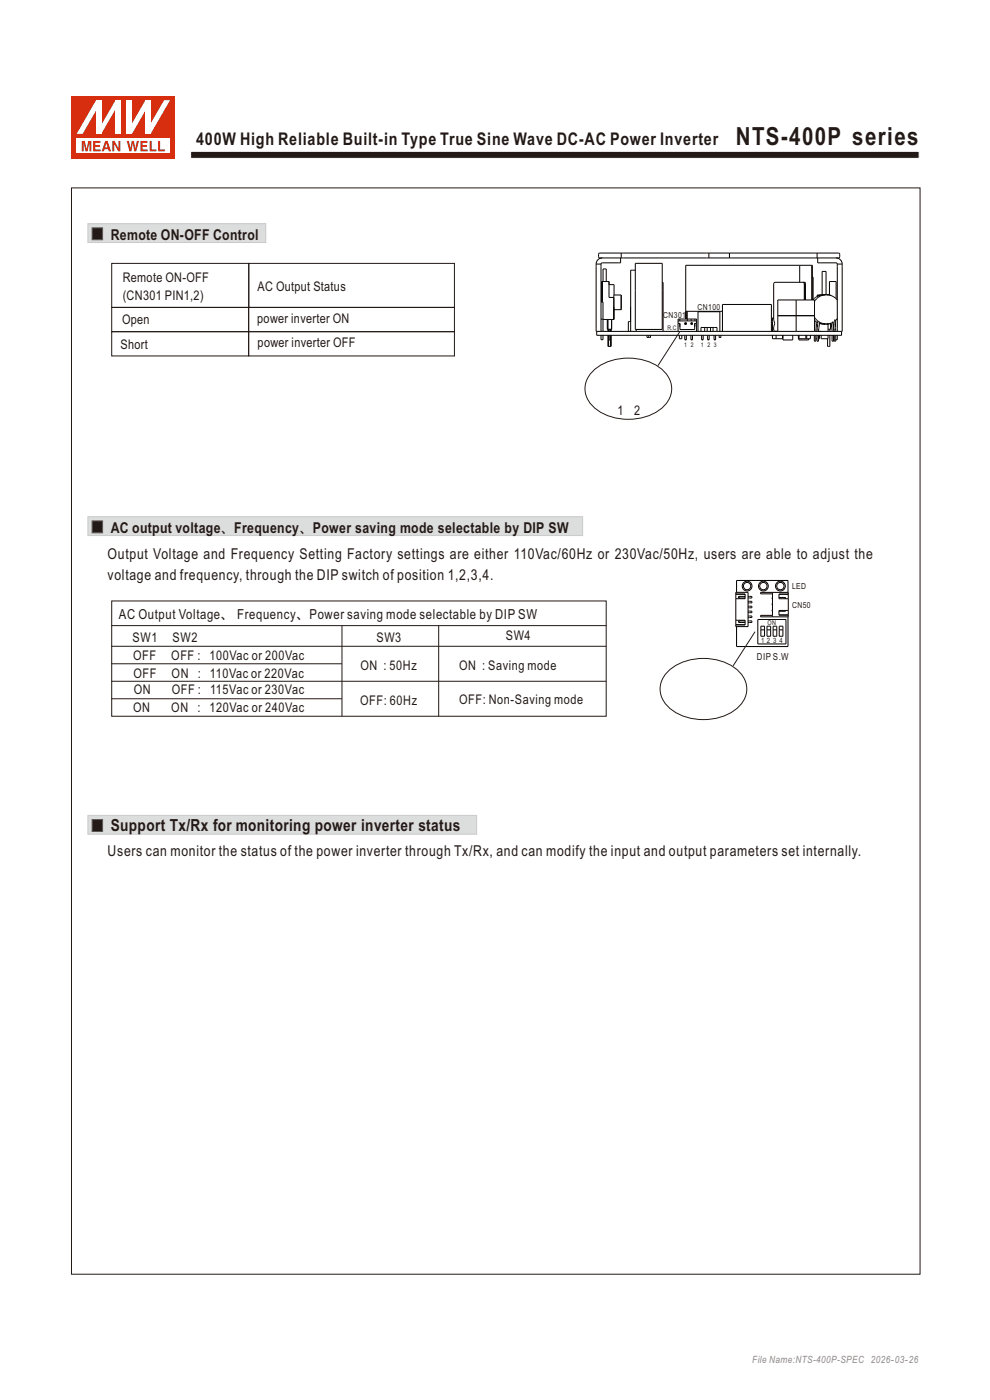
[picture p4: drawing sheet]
<svg xmlns="http://www.w3.org/2000/svg" width="210mm" height="297mm" viewBox="0 0 210 297" stroke-linecap="round" stroke-linejoin="round" font-family="sans-serif">
<path d="M15.2 39.9h180v230.4h-180z" fill="none" stroke="#231916" stroke-width=".21"/>
<path d="M40.4 32.1h154.6v1.5h-154.6z" fill-rule="evenodd" fill="#231916" stroke="#fff" stroke-width=".21"/>
<path d="M15.2 20.4h22v13.2h-22z" fill-rule="evenodd" fill="#d62e0f"/>
<path d="M16.3 29.4h19.8v3.1h-19.8z" fill-rule="evenodd" fill="#fff"/>
<g fill="#d62e0f">
<path d="M26.9 29.9h.4l.4 1.6 .3-1.6h.4l.3 1.6 .3-1.6h.5l-.6 2.2h-.4l-.3-1.7-.3 1.7h-.4z" fill-rule="evenodd"/>
<path d="M29.8 29.9h1.5v.4h-1.1v.5h1v.3h-1v.6h1.1v.4h-1.5z" fill-rule="evenodd"/>
<path d="M31.7 29.9h.5v1.8h1v.4h-1.5z" fill-rule="evenodd"/>
<path d="M33.5 29.9h.5v1.8h1v.4h-1.5z" fill-rule="evenodd"/>
<path d="M17.3 29.9h.7l.4 1.7 .3-1.7h.7v2.2h-.4v-1.8l-.4 1.8h-.5l-.4-1.8v1.8h-.4z" fill-rule="evenodd"/>
<path d="M19.8 29.9h1.5v.4h-1.1v.5h1v.3h-1v.6h1.2v.4h-1.6z" fill-rule="evenodd"/>
<path d="M22.6 30.4l.2 .9h-.5zM22.3 29.9l-.7 2.2h.4l.2-.4h.7l.2 .4h.5l-.8-2.2z" fill-rule="evenodd"/>
<path d="M23.8 29.9h.5l.8 1.5v-1.5h.4v2.2h-.4l-.9-1.6v1.6h-.4z" fill-rule="evenodd"/>
</g>
<g fill="#fff">
<path d="M24.5 21.3h1.1v7.1h-1.1z" fill-rule="evenodd"/>
<path d="M24.5 21.3h1.1l-4.1 7.1h-1.1z" fill-rule="evenodd"/>
<path d="M20.4 21.3h1.1v7.1h-1.1z" fill-rule="evenodd"/>
<path d="M20.4 21.3h1.1v.3l-4 6.8h-1.2z" fill-rule="evenodd"/>
<path d="M30.8 21.3h1.1v7.1h-1.1z" fill-rule="evenodd"/>
<path d="M34.8 21.3h1.3l-4.2 7.1h-1v-.3z" fill-rule="evenodd"/>
<path d="M26.9 21.3h1.1v7.1h-1.1z" fill-rule="evenodd"/>
<path d="M30.8 21.3h1.1v.2l-3.9 6.9h-1.1v-.3z" fill-rule="evenodd"/>
</g>
<path d="M23.7 55.9h29v9.3h-29zM52.8 55.9h43.6v9.3h-43.6zM23.7 65.2h29v5.2h-29zM23.7 70.4h29v5.1h-29zM52.7 65.2h43.7v5.2h-43.7zM52.7 70.4h43.7v5.1h-43.7z" fill="none" stroke="#231916" stroke-width=".21"/>
<path d="M18.6 47.4h37.8v4h-37.8z" fill-rule="evenodd" fill="#dcdddd" stroke="#c9cacb" stroke-width=".21"/>
<path d="M19.5 48.3h2.3v2.6h-2.3z" fill-rule="evenodd" fill="#231916" stroke="#595857" stroke-width=".21"/>
<path d="M18.6 109.6h105v4h-105z" fill-rule="evenodd" fill="#dcdddd" stroke="#c9cacb" stroke-width=".21"/>
<path d="M19.5 110.5h2.3v2.5h-2.3z" fill-rule="evenodd" fill="#231916" stroke="#595857" stroke-width=".21"/>
<path d="M23.6 137.1h105M23.6 132.7h105M23.7 127.5h104.9v24.4h-104.9zM72.5 132.7v19.2M93.1 132.7v19.2M23.6 148.2h48.9M23.6 144.5h105M23.6 140.8h48.9" fill="none" stroke="#231916" stroke-width=".21"/>
<path d="M18.6 173h82.5v4h-82.5z" fill-rule="evenodd" fill="#dcdddd" stroke="#c9cacb" stroke-width=".21"/>
<path d="M19.5 173.9h2.3v2.5h-2.3z" fill-rule="evenodd" fill="#231916" stroke="#595857" stroke-width=".21"/>
<g fill="none" stroke="#000" stroke-width=".21">
<path d="M126.5 56v14.3h52.1v-14.3M126.5 56h1M127 53.8l50.9-.1 .2 .1v.7l-.2 .2h-50.7l-.2-.2zM127.5 56v14.3M127.7 59.7v4.4M127.7 54.7a1.3 1.3 0 0 0-1.2 1.3M127.8 59.7v4.4M127.9 59.7v-2.6h.7v2.6M131.6 54.7v1.1h-3.9l-.2 .2M131.8 53.7v1M134.8 57.3h-1v13M134.8 55.9h5.7v14h-5.7z"/>
<path d="M140.5 59.9h.2v10.4M150.4 53.7v1M154.7 53.7v1M169.6 56.3v3.6M170.4 59.9h.1M170.5 59.9h.1M170.5 59.9l.1 .1M170.7 59.9h.1M170.7 59.9h-6.3l-.2 .1M170.7 59.9l.1 .1M170.8 60l.1 .1M172.2 56.3v7.3"/>
<path d="M172.3 58.8h.2v4.8M173.3 53.7v1M173.5 54.7v1.1h3.8l.3 .2M177.3 54.7a1.3 1.3 0 0 1 1.3 1.3M177.6 56v14.3M177.6 56h1M126.6 70.3v.8h51.9v-.8M127.5 67.7h.4M127.5 71.1v1h.4v-1M127.5 64.1h.4v6.2M128.8 67.8v2.1h.9v-2.1M128.9 67.8v2.1"/>
<path d="M128.9 67.8l.1 2.5M129 71.1v2.4h.6v-2.4M129 69.9v.4M129 71.1v2.4M129.1 69.9v.4M129.1 71.1v2.4M129.2 60.4h1.1v2.2M129.2 71.1v1h.3v-1M129.2 69.9v.4M129.5 69.9v.4M129.6 69.9v.4M130.2 65.7h1.6v-3.1h-1.6v5.2h-2.3"/>
<path d="M130.2 63.1h-1v-3.4h-1.6v4.4M133.8 65.1v3.1M133.8 68.2h-.5v2.1M134.9 69.9v.4M137.2 71.1v.5h.8v-.5M137.6 71.1v.5M143.8 70.3v-2.6h4v2.6M143.8 68.6h.4v1.3h3.2v-1.3h.4M143.8 68.1h4M144.1 71.1v.8h.5v-.8M144.2 68.6v.7M144.2 67.7v.4"/>
<path d="M145.3 68.5l.3 .3M145.3 72l.1 .2M145.3 72h.3M145.3 68.5v.3M145.3 71.1v.9M145.3 68.5h.3M145.3 68.8h.3M145.4 68.6h.1M145.4 68.6v.1M145.4 72.2h.1M145.4 68.7h.1M145.5 66h7.7"/>
<path d="M145.5 66.9l.2 .1M145.6 68.5v.3M145.6 71.1v.9M145.6 68.5l-.3 .3M145.6 72l-.2 .2M145.7 66v1.7M145.8 67.7v.4M146.6 72h.3M146.6 68.5h.3M146.6 68.8h.3M146.6 68.5l.3 .3M146.6 72l.1 .2"/>
<path d="M146.6 68.5v.3M146.6 71.1v.9M146.6 67.7v.4M146.7 68.6h.1M146.7 72.2h.1M146.7 68.7h.1M146.7 68.6v.1M146.9 68.5v.3M146.9 71.1v.9M146.9 68.5l-.3 .3M146.9 72l-.2 .2M147.4 69.3h.1"/>
<path d="M147.4 67.7v.4M148.1 70.3v-4.2h4.6v4.2M148.7 70.3v-.8h3.4v.8M148.8 72l.2 .2 .2-.2M148.8 72h.4M148.8 71.1v.9M149.2 71.1v.9M149.5 69.5v.8M150 69.5v.8M150.1 72l.2 .2 .1-.2M150.1 72h.3M150.1 71.1v.9"/>
<path d="M150.4 71.1v.9M150.7 69.5v.8M151.3 69.5v.8M151.5 72h.3M151.5 72l.1 .2M151.5 71.1v.9M151.6 72.2h.1M151.8 72l-.2 .2M151.8 71.1v.9M152.5 71.1v.5h.4v-.5M153.2 70.3v-5.7h10.4v5.7M163.9 71.1v.8h2.1v-.8"/>
<path d="M164.1 67.4h-.2v2.9M164.1 60.1h.1M164.1 69.4h.1M164.1 69.4l.1 .8 .8 .1M164.1 60.1v7.9M164.1 69.3v.1M164.1 68h.1M164.1 69.3h.1M164.1 68l.2 .6-.1 .5M164.2 60l-.1 .1M164.2 69.1h.1M164.2 69.1l-.1 .2"/>
<path d="M164.6 70.3h.1M164.6 71.1v.8M165 70.3v-6.7h7.8v6.7M165 67h7.8M166.1 71.1v1h2.1v-1M168.9 63.6v6.7M169.4 71.1v.8h2.5v-.8M169.5 71.9v.2h2v-.2M169.5 71.1v.8M170.6 60v.1M170.6 60.1v3.5M170.9 60.1h.1"/>
<path d="M170.9 60.1v3.5M170.9 71.1v.8M171.1 71.1v.8M172.3 63.6v-7.3h-26.8v11.4M172.7 71.1v1.3h.3v-1.3M172.8 67.3l.1 .2a3.1 3.1 0 0 0 2.1 1.2M172.8 68l.5 .4M172.9 68.1h.1M172.9 68.1l-.1 1.6M173 71.9h.3M173.2 68.4l-.2 1.9M173.2 68.4h.1"/>
<path d="M173.3 68.3h.1M173.3 68.3v.1M173.3 71.1v1.3h.3v-1.3M173.3 68.4h.2M173.3 70.2v.1M173.3 70.1v.1M173.5 68.4l-.2 1.7M173.5 68.1v.3M173.8 71.1v.8h-.2M173.8 68.6l.9 .1M173.9 68.4l-.3 1.9M173.9 68.4h.1"/>
<path d="M174.1 62.6h-.7v.3M174.2 71.1v.8h1.4v-.8M174.3 68.6l1 .1M174.7 62.5l-1.4 .4M174.7 62.5h.3M174.7 68.7h.1M174.7 62.5a3 3 0 0 0-2.3 1.1M175 62.5h.1M175 68.7h-.2M175 68.7h-.3M175 68.7h.1M175 62.5l-.5 .1a2.95 2.95 0 0 0-1.7 1.3"/>
<path d="M175 68.7h.3M175.2 62.5v-4.9h-.8v4.9M175.3 62.5l-1 .2M175.3 62.5l.4 .1M175.3 62.5h-.3M175.3 62.5h.1M175.3 68.7h.1M175.3 62.5l1 .2M175.3 62.5l.5 .1M175.6 68.7v1.6M175.7 68.7h-.4M175.8 62.6h.1a3 3 0 0 1 1.7 1"/>
<path d="M175.9 62.6v-2.9h1.5v3.7M176 71.1v2.4h-.5v-1.6M176 69.9v.4M176.2 68.6v1.3h-.6M176.3 68.6l-1 .1M176.3 68.5v.1M176.3 68.6l.2 1.7M176.5 71.1v1.3h.3v-1.3M176.7 68.3h.1M176.7 68.4l.1 1.7M176.7 68.3v.1M176.7 68.4l-1.4 .3"/>
<path d="M176.7 68.4l.3 1.9M176.8 70.1h.1M176.8 70.1v.2M176.9 70.1h.1M177 71.1v1.3h.3v-1.3M177.1 67.9v.2M177.1 68.1h.1M177.1 68.1l.2 2.2M177.1 67.8v.1M177.1 67.9h.1M177.1 67.9v.1M177.2 68.1h-.1"/>
<path d="M177.2 68v1.3M177.5 67.7h.1M177.6 71.1v1h-.3M177.6 67.6l-.4 .5M156.1 126h2v1h-2M156.1 125.7h2.6v7.2h-2.6zM156.1 126.1h2M156.1 131.6h2v1h-2M156.1 132.5h2M156.2 125.7v-2.6h10.9v2.6M156.6 126.7l.2 .2M156.6 126.7h.1"/>
<path d="M156.6 131.9h.1M156.6 131.9l.2 .2M156.8 126.9h1.3M156.8 126.5l-.2 .2M156.8 126.5v.4M156.8 131.7v.4M156.8 126.5h1.3M156.8 132.1h1.3M156.8 131.7l-.2 .2M156.8 131.7h1.3M158.7 129.6h.8v.4h-.8M158.7 126.5h.8v.4h-.8"/>
<path d="M158.7 127.6h.8v.3h-.8M158.7 128.6h.8v.3h-.8M158.7 130.7h.8v.3h-.8M158.7 131.7h.8v.4h-.8M160.7 131.4h6v5.2h-6zM161.4 132.8h.8v2.2h-.8zM161.4 133.6h.8M162.7 132.8h.8v2.2h-.8zM162.7 133.6h.8M163.9 125.7v5.2M163.9 126h-2.6v-.3h5.9v5.2h-5.9v-.4h2.6M163.9 129.3v.4"/>
<path d="M163.9 126.7v.4M163.9 128v.4M164 132.8h.8v2.2h-.8zM164 133.6h.8M165.2 130.5h2M165.2 129.7h1.3M165.2 126.7h1.3M165.3 132.8h.8v2.2h-.8zM165.3 133.6h.8M166.5 126.7v.3M166.5 129.5v.2M166.5 126.7l.2 .2"/>
<path d="M166.7 129.5l-.2 .2M166.7 126.9h.1M166.7 129.5h.1M166.7 126.9l-.1 .1M167.1 130.9v6.3h-10.9v-4.3M167.2 126h-2v1h2M167.2 129.5h-2v1h2"/>
<circle cx="158.5" cy="124.3" r="1.04"/>
<circle cx="158.5" cy="124.3" r=".78"/>
<circle cx="161.9" cy="124.3" r=".78"/>
<circle cx="161.9" cy="124.3" r="1.04"/>
<circle cx="165.5" cy="124.3" r=".78"/>
<circle cx="165.5" cy="124.3" r="1.04"/>
</g>
<path d="M126 78.5a11.8 11.8 0 0 1 14.6 0 5.2 5.2 0 0 1-.8 8.6 11.9 11.9 0 0 1-13.8-.7 5.1 5.1 0 0 1 0-7.9zM144.2 70.3l-4.6 7.3M160.2 134l-4.7 7.3M141.9 142.2a11.8 11.8 0 0 1 14.6 0 5.2 5.2 0 0 1-.8 8.6 11.9 11.9 0 0 1-13.8-.7 5.1 5.1 0 0 1 0-7.9z" fill="none" stroke="#231916" stroke-width=".21"/>
<text font-size="5.3" fill="#231916" x="156.1" y="30.9">NTS-400P series</text>
<text font-size="3.7" fill="#231916" x="41.6" y="30.7">400W High Reliable Built-in Type True Sine Wave DC-AC Power Inverter</text>
<text font-size="3.5" fill="#231916" x="23.5" y="176.4">Support Tx/Rx for monitoring power inverter status</text>
<g font-size="3.2" fill="#231916">
<text x="23.5" y="50.8">Remote ON-OFF Control</text>
<text x="23.5" y="113">AC output voltage、Frequency、Power saving mode selectable by DIP SW</text>
<text x="22.8" y="118.7">Output Voltage and Frequency Setting Factory settings are either 110Vac/60Hz or 230Vac/50Hz, users are able to adjust the</text>
<text x="22.8" y="123">voltage and frequency, through the DIP switch of position 1,2,3,4.</text>
<text x="22.8" y="181.7">Users can monitor the status of the power inverter through Tx/Rx, and can modify the input and output parameters set internally.</text>
</g>
<text font-size="2.9" fill="#231916" x="25.2" y="131.3">AC Output Voltage、 Frequency、Power saving mode selectable by DIP SW</text>
<g font-size="2.8" fill="#231916">
<text x="26" y="59.8">Remote ON-OFF</text>
<text x="26" y="63.6">(CN301 PIN1,2)</text>
<text x="54.6" y="61.7">AC Output Status</text>
<text x="25.9" y="68.8">Open</text>
<text x="54.6" y="68.6">power inverter ON</text>
<text x="25.6" y="74">Short</text>
<text x="54.7" y="73.6">power inverter OFF</text>
<text x="131" y="88.1">1</text>
<text x="134.5" y="88.1">2</text>
<text x="28.1" y="136.2">SW1</text>
<text x="36.6" y="136.2">SW2</text>
<text x="79.9" y="136.2">SW3</text>
<text x="107.3" y="135.9">SW4</text>
<text x="28.2" y="140.1">OFF</text>
<text x="28.3" y="143.8">OFF</text>
<text x="36.3" y="140.1">OFF : 100Vac or 200Vac</text>
<text x="36.4" y="143.8">ON : 110Vac or 220Vac</text>
<text x="76.5" y="142.1">ON : 50Hz</text>
<text x="97.4" y="142.1">ON : Saving mode</text>
<text x="28.4" y="147.2">ON</text>
<text x="36.5" y="147.2">OFF : 115Vac or 230Vac</text>
<text x="76.4" y="149.6">OFF: 60Hz</text>
<text x="97.4" y="149.3">OFF: Non-Saving mode</text>
<text x="28.2" y="151">ON</text>
<text x="36.3" y="151">ON : 120Vac or 240Vac</text>
</g>
<text font-size="2.1" fill="#898989" x="159.6" y="289.2">File Name:NTS-400P-SPEC 2026-03-26</text>
<text font-size="2" fill="#231916" x="160.6" y="140">DIP S.W</text>
<g font-size="1.8" fill="#231916">
<text x="148" y="65.8">CN100</text>
<text x="140.7" y="67.4">CN301</text>
<text x="168" y="125">LED</text>
<text x="168" y="129">CN50</text>
</g>
<g font-size="1.5" fill="#231916">
<text x="161.4" y="136.3">1</text>
<text x="162.7" y="136.3">2</text>
<text x="164" y="136.3">3</text>
<text x="165.4" y="136.3">4</text>
</g>
<text font-size="1.4" fill="#231916" x="162.8" y="132.6">ON</text>
<g font-size="1.3" fill="#231916">
<text x="141.6" y="69.9">R.C</text>
<text x="145.1" y="73.6">1</text>
<text x="146.5" y="73.6">2</text>
<text x="148.7" y="73.6">1</text>
<text x="150.1" y="73.6">2</text>
<text x="151.4" y="73.6">3</text>
</g>
</svg>
